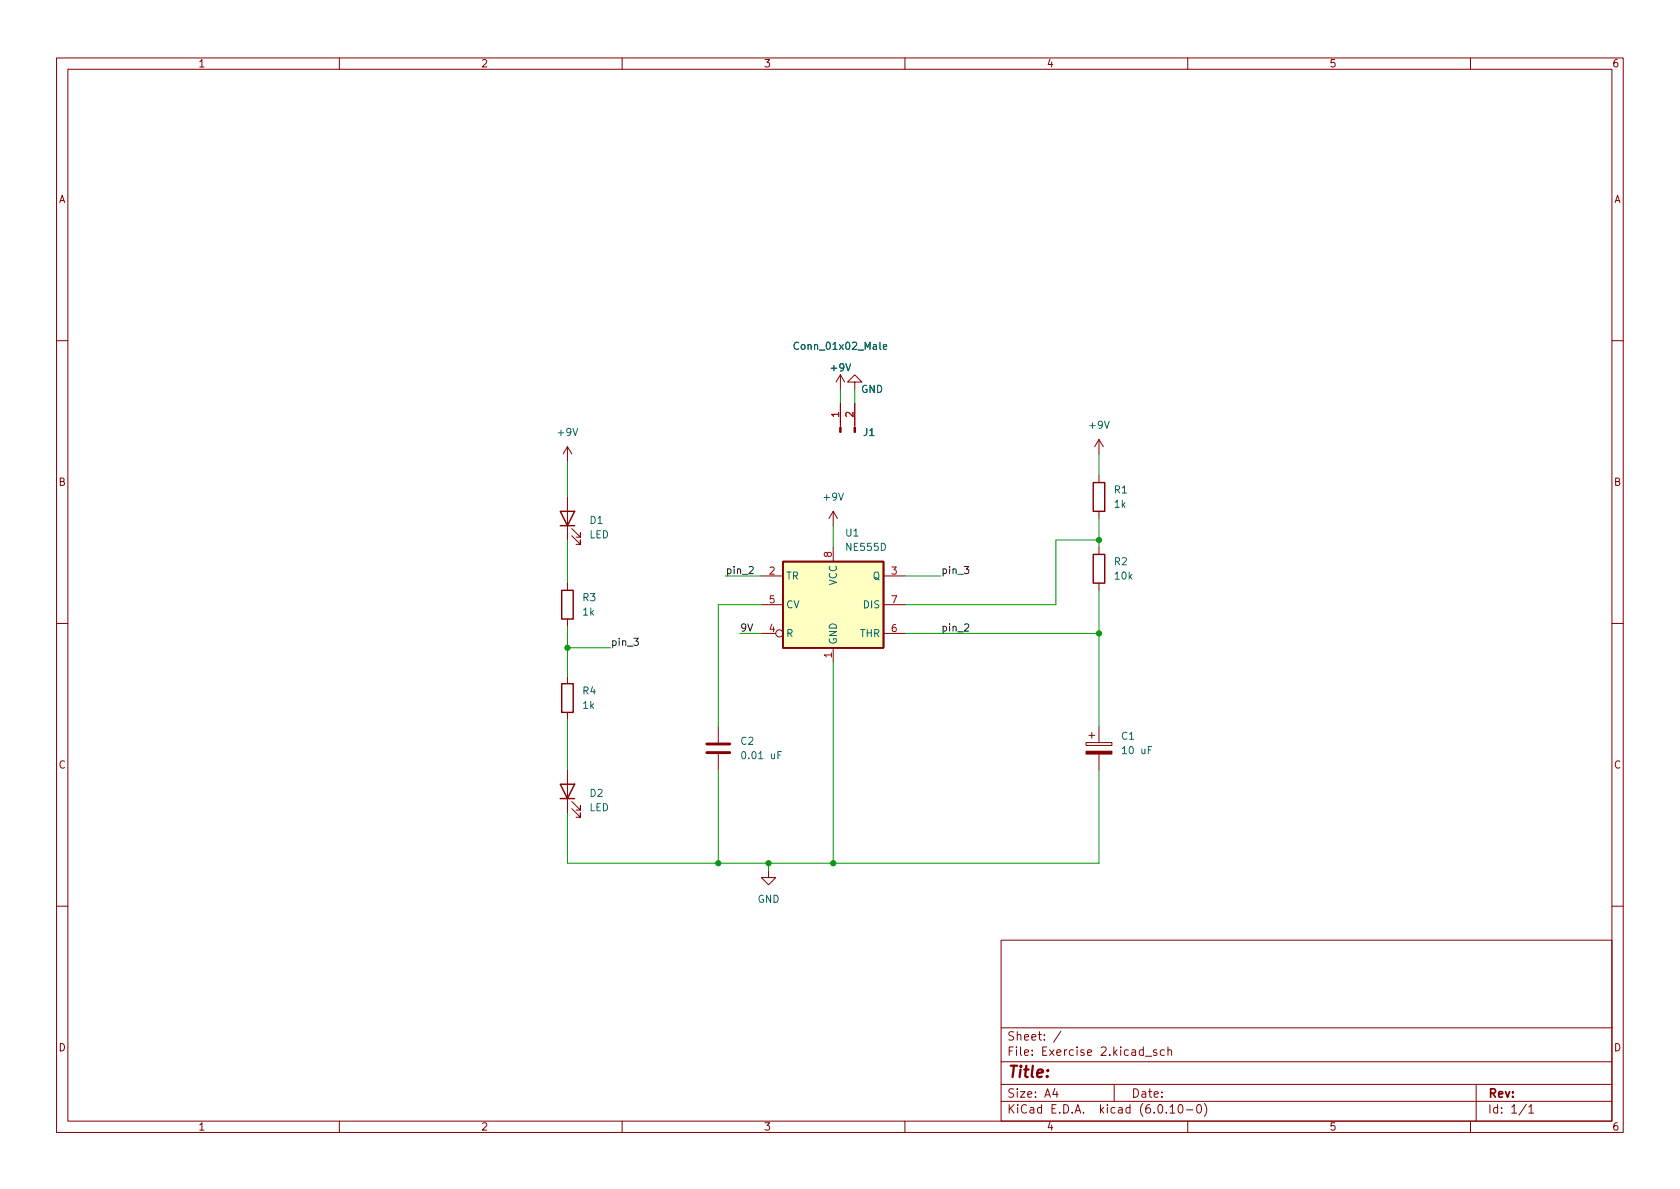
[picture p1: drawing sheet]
<svg xmlns="http://www.w3.org/2000/svg" width="297mm" height="210mm" viewBox="0 0 297 210" stroke-linecap="round" stroke-linejoin="round" font-family="sans-serif">
<g fill="none" stroke="#840000" stroke-width=".18">
<path d="M10 10.2h277v190.1h-277zM12 12.2h273v186.1h-273zM60 10.2v2M110 10.2v2M160 10.2v2M210 10.2v2M260 10.2v2M10 60.2h2M100.3 79v2.5M100.3 79l-.7 1.3M100.3 79l.8 1.3M148.6 66.3l-.8 1.3"/>
<path d="M148.6 66.3v2.5M148.6 71.4v4.2M148.6 66.3l.8 1.3M151.1 67.6h-1.2l1.2-1.3 1.3 1.3h-1.3v1.2M151.1 71.4v4.2M194.3 77.7v2.6M194.3 77.7l-.8 1.3M194.3 77.7l.8 1.3M285 60.2h2M100.3 87.9v7.6M101.1 94.7l1.5 1.6v-.8v.8h-.7M101.1 93.5l1.5 1.5v-.8v.8h-.7"/>
<path d="M147.3 90.4v2.6M147.3 96.8v2.5M147.3 90.4l-.7 1.3M147.3 90.4l.8 1.3M194.3 84.1v1.2M194.3 90.4v1.3M194.3 96.8v1.2M10 110.2h2M100.3 103.1v1.3M100.3 109.5v1.2M100.3 119.6v1.3M134.6 101.8h3.8"/>
<path d="M134.6 112h2.6M134.6 106.9h3.8M147.3 114.5v2.6M156.2 101.8h3.8M156.2 112h3.8M156.2 106.9h3.8M194.3 103.1v1.3M285 110.2h2M100.3 126v1.2M100.3 136.1v7.7M127 128.5v2.8M127 133.3v2.8"/>
<path d="M192 131.3h4.6v.5h-4.6zM192.5 130h1M193 129.5v1.1M194.3 128.5v2.8M194.3 133.3v2.8M101.1 143l1.5 1.5v-.7v.7h-.7M101.1 141.7l1.5 1.6v-.8v.8h-.7M135.9 153.9v1.3h1.3l-1.3 1.3-1.3-1.3h1.3M10 160.2h2M177 166.3h108v32h-108zM285 160.2h2M60 198.3v2"/>
<path d="M110 198.3v2M160 198.3v2M177 194.8h108M177 191.8h108M177 187.8h108M177 181.8h108M186.5 192.5l-.4 1h1M186.9 193v1M187.6 182.4l-1.3 1.9M197 191.8v3M202.5 186.8h1.1M204.5 185.7l-.4-.1-.2 .2 .1 .3 .5 .1v.4h-.6"/>
<path d="M205.9 185.7l-.5-.1-.3 .3v.4l.2 .3h.6M206.5 185.8l.2-.2 .4 .1v.9M206.5 185.1v1.5M206.9 195.8l.4-.5v1.5M206.9 196.8h.8M208.5 195.4l.1-.1a.81 .81 0 0 1 .6 .7 .81 .81 0 0 1-.3 .8h-.1a.81 .81 0 0 1-.6-.6 .81 .81 0 0 1 .3-.8zM209.8 196.3h1.1M210 198.3v2M211.8 195.4l.1-.1a.81 .81 0 0 1 .6 .7 .81 .81 0 0 1-.3 .8h-.1a.81 .81 0 0 1-.6-.6 .81 .81 0 0 1 .3-.8zM212.9 195.1a1.72 1.72 0 0 1 0 2.3M260 198.3v2M261 191.8v6.5"/>
<path d="M269.9 195.3l-1.3 1.9M270.3 195.8l.4-.5v1.5M270.3 196.8h.9"/>
<circle cx="137.8" cy="112" r=".63"/>
</g>
<g fill="#840000" stroke="#840000" stroke-width=".18">
<path d="M192 132.8h4.6v.5h-4.6z"/>
<path d="M151 75.6h.3v.8h-.3z"/>
<path d="M148.5 75.6h.2v.8h-.2z"/>
</g>
<path d="M99.1 90.4h2.5l-1.3 2.6zM99.1 93h2.5M138.4 99.3h17.8v15.2h-17.8zM193.3 85.3h2v5.1h-2zM193.3 98h2v5.1h-2zM99.3 104.4h2v5.1h-2zM99.1 138.7h2.5l-1.3 2.5zM99.3 120.9h2v5.1h-2zM99.1 141.2h2.5" fill="none" stroke="#840000" stroke-width=".25"/>
<path d="M125 133.1h4M125 131.6h4" fill="none" stroke="#840000" stroke-width=".51"/>
<path d="M156.2 61.4l.6-.2-.1-.2-.3-.1-.2 .2v.6h.5M138.1 132.9h-.6v1.3" fill="none" stroke="#006464" stroke-width=".18"/>
<path d="M138.4 99.3h17.8v15.2h-17.8z" fill="#ffffc2" stroke="#ffffc2" stroke-width=".18"/>
<path d="M112.1 112.9h.8l-.5 .5 .4 .1v.5l-.2 .1-.5-.1M132.5 100.3l.4-.1 .3 .3-.8 .9h.8M170.5 100.2h.8l-.4 .5 .3 .1v.5l-.2 .1-.5-.1M170.6 110.4l.4-.1 .3 .4-.8 .9h.8" fill="none" stroke="#0f0f0f" stroke-width=".18"/>
<g fill="none" stroke="#009600" stroke-width=".18">
<path d="M148.6 68.8v2.6M151.1 68.8v2.6M100.3 81.5v6.4M100.3 95.5v7.6M147.3 93v3.8M194.3 95.5h-7.6v11.4h-26.7M194.3 80.3v3.8M194.3 91.7v5.1M100.3 110.7v8.9M100.3 114.5h7.6M128.3 101.8h6.3M130.8 112h3.8"/>
<path d="M134.6 106.9h-7.6v21.6M147.3 117.1v35.5M160 101.8h6.4M160 112h34.3M194.3 104.4v24.1M100.3 127.2v8.9M127 136.1v16.5M194.3 136.1v16.5h-94v-8.8M135.9 152.6v1.3"/>
</g>
<g fill="#009600" stroke="#009600" stroke-width=".18">
<circle cx="100.3" cy="114.5" r=".46"/>
<circle cx="127" cy="152.6" r=".46"/>
<circle cx="135.9" cy="152.6" r=".46"/>
<circle cx="147.3" cy="152.6" r=".46"/>
<circle cx="194.3" cy="95.5" r=".46"/>
<circle cx="194.3" cy="112" r=".46"/>
</g>
<text font-size="2.8" fill="#840000" x="178" y="190.6">Title:</text>
<g font-size="2.1" fill="#840000">
<text x="178" y="184">Sheet: /</text>
<text x="178" y="186.7">File: Exercise 2.kicad_sch</text>
<text x="178" y="196.9">KiCad E.D.A. kicad (6.0.10-0)</text>
<text x="178" y="194.1">Size: A4</text>
<text x="200" y="194.1">Date:</text>
<text x="263" y="194.1">Rev:</text>
<text x="263" y="196.9">Id: 1/1</text>
</g>
<g font-size="1.8" fill="#840000">
<text x="35" y="11.9">1</text>
<text x="85" y="11.9">2</text>
<text x="135" y="11.9">3</text>
<text x="185" y="11.9">4</text>
<text x="235" y="11.9">5</text>
<text x="285" y="11.9">6</text>
<text x="10.3" y="35.9">A</text>
<text x="285.3" y="35.9">A</text>
<text x="10.3" y="85.9">B</text>
<text x="285.3" y="85.9">B</text>
<text x="10.3" y="135.9">C</text>
<text x="285.3" y="135.9">C</text>
<text x="10.3" y="185.9">D</text>
<text x="285.3" y="185.9">D</text>
<text x="35" y="199.9">1</text>
<text x="85" y="199.9">2</text>
<text x="135" y="199.9">3</text>
<text x="185" y="199.9">4</text>
<text x="235" y="199.9">5</text>
<text x="285" y="199.9">6</text>
</g>
<g font-size="1.8" fill="#006464">
<text x="140.9" y="61.8">Conn_01x02_Male</text>
<text x="147" y="65.7">+9V</text>
<text x="152.2" y="69.5">GND</text>
<text x="98.7" y="77.1">+9V</text>
<text x="152.7" y="77.1">J1</text>
<text x="192.7" y="75.8">+9V</text>
<text x="145.7" y="88.5">+9V</text>
<text x="197" y="87.2">R1</text>
<text x="197.1" y="89.8">1k</text>
<text x="104.2" y="95.2">LED</text>
<text x="104.3" y="92.6">D1</text>
<text x="149.6" y="94.9">U1</text>
<text x="149.8" y="97.4">NE555D</text>
<text x="197" y="99.9">R2</text>
<text x="103.1" y="106.3">R3</text>
<text x="138.9" y="102.5">TR</text>
<text x="138.9" y="107.6">CV</text>
<text x="148" y="103.6" transform="rotate(-90 148 103.6)">VCC</text>
<text x="152.8" y="107.6">DIS</text>
<text x="154.3" y="102.5">Q</text>
<text x="197.2" y="102.5">10k</text>
<text x="103.1" y="108.8">1k</text>
<text x="138.9" y="112.6">R</text>
<text x="152.1" y="112.6">THR</text>
<text x="148" y="114" transform="rotate(-90 148 114)">GND</text>
<text x="103.1" y="122.8">R4</text>
<text x="103.1" y="125.3">1k</text>
<text x="131" y="131.7">C2</text>
<text x="198.3" y="130.8">C1</text>
<text x="131.6" y="134.2">0.01 uF</text>
<text x="198.7" y="133.3">10 uF</text>
<text x="104.2" y="143.4">LED</text>
<text x="104.3" y="140.9">D2</text>
<text x="133.9" y="159.6">GND</text>
</g>
<g font-size="1.8" fill="#a90000">
<text x="148.3" y="73.8" transform="rotate(-90 148.3 73.8)">1</text>
<text x="150.9" y="73.8" transform="rotate(-90 150.9 73.8)">2</text>
<text x="136" y="101.6">2</text>
<text x="147.1" y="98.5" transform="rotate(-90 147.1 98.5)">8</text>
<text x="157.6" y="101.6">3</text>
<text x="136" y="106.7">5</text>
<text x="157.6" y="106.7">7</text>
<text x="136" y="111.8">4</text>
<text x="157.6" y="111.8">6</text>
<text x="147.1" y="116.3" transform="rotate(-90 147.1 116.3)">1</text>
</g>
<g font-size="1.8" fill="#0f0f0f">
<text x="128.3" y="101.5">pin_2</text>
<text x="166.4" y="101.5">pin_3</text>
<text x="130.8" y="111.7">9V</text>
<text x="166.4" y="111.7">pin_2</text>
<text x="107.9" y="114.2">pin_3</text>
</g>
</svg>
